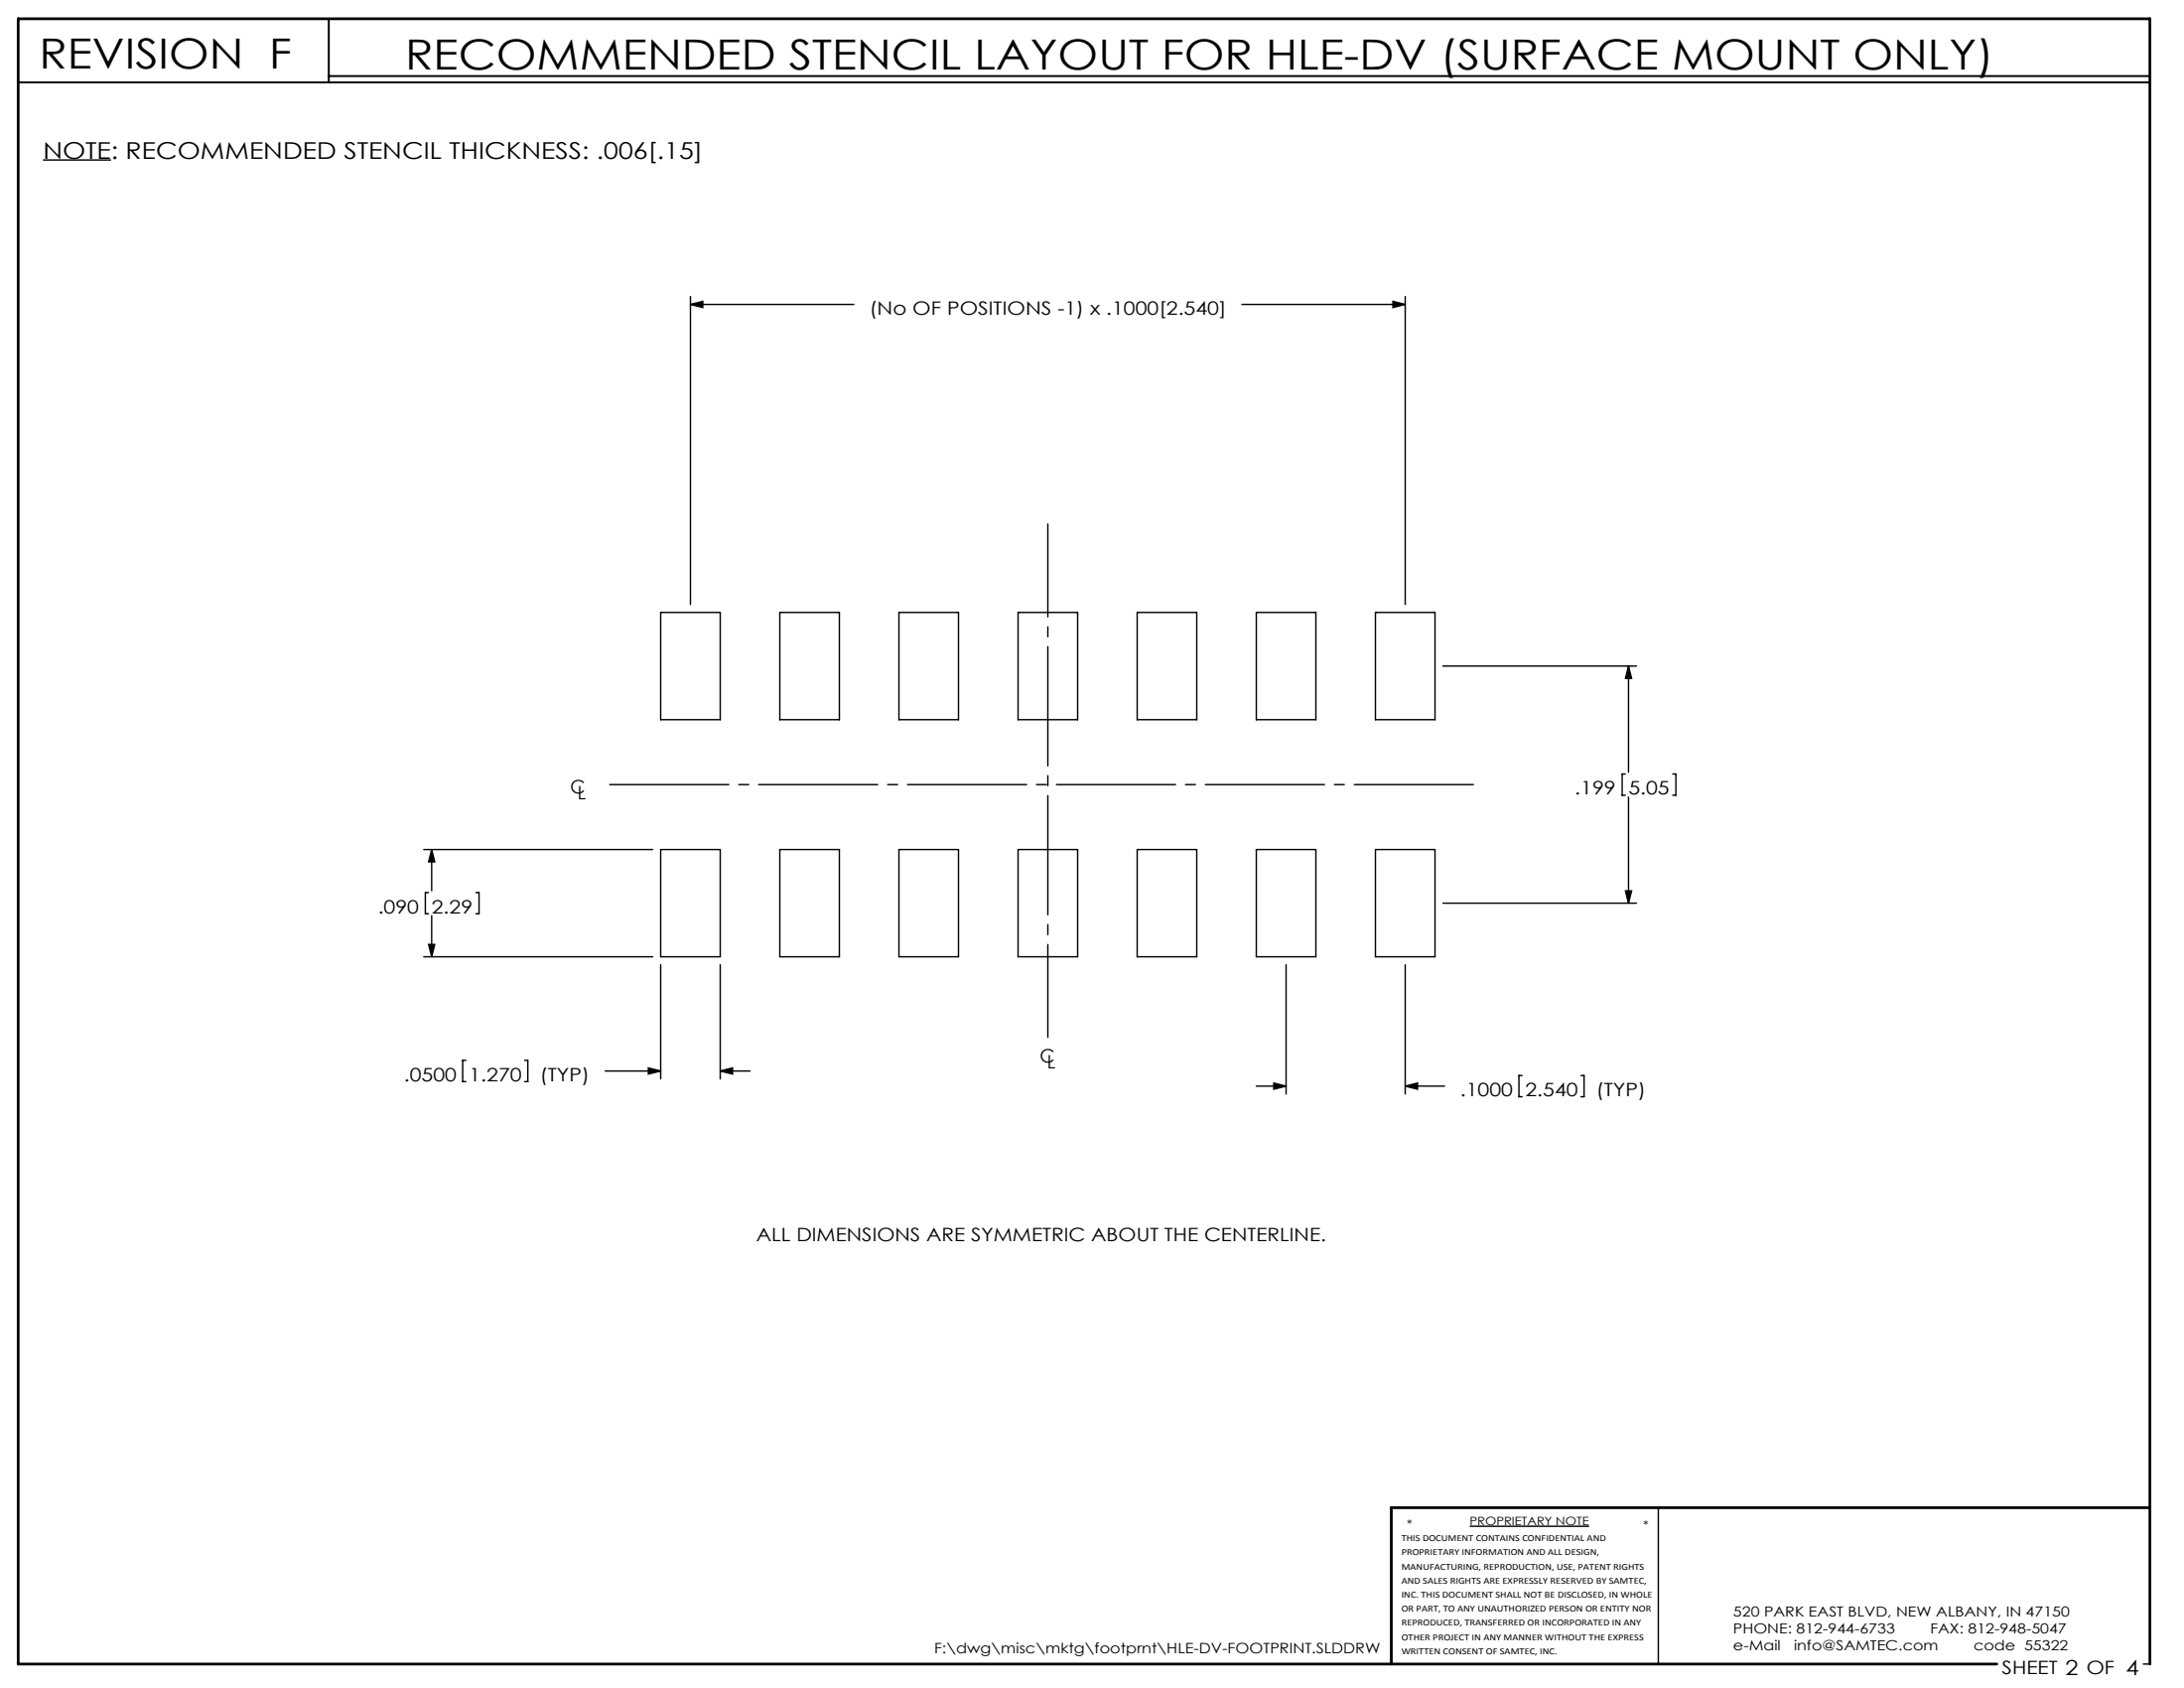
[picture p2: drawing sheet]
<svg xmlns="http://www.w3.org/2000/svg" width="279mm" height="216mm" viewBox="0 0 279 216" stroke-linecap="round" stroke-linejoin="round" font-family="sans-serif">
<g fill="none" stroke="#000" stroke-width=".18">
<path d="M5.5 20.5h8.7M88.3 38.9l1.6-.4v.8zM88.3 37.9v39.4M88.3 38.9h20.9M158.9 38.9h20.9M178.2 38.5l1.6 .4-1.6 .4zM179.8 37.9v39.4M84.5 78.3h7.6v13.7h-7.6zM99.8 78.3h7.6v13.7h-7.6zM115 78.3h7.6v13.7h-7.6zM130.2 78.3h7.7v13.7h-7.7zM145.5 78.3h7.6v13.7h-7.6z"/>
<path d="M160.7 78.3h7.6v13.7h-7.6zM176 78.3h7.6v13.7h-7.6zM184.6 85.2h24.8M207.9 99h-.4v2.7h.4M208.3 85.2l.4 1.6h-.8zM208.3 85.2v13.6M214 99h.4v2.7h-.4M54.2 108.7h29.3M54.8 114.2h-.4v2.7h.4M55.2 108.7l.4 1.5h-.8zM55.2 108.7v5.2M55.2 117.1v5.3"/>
<path d="M60.9 114.2h.4v2.7h-.4M84.5 108.7h7.6v13.7h-7.6zM99.8 108.7h7.6v13.7h-7.6zM115 108.7h7.6v13.7h-7.6zM130.2 108.7h7.7v13.7h-7.7zM145.5 108.7h7.6v13.7h-7.6zM160.7 108.7h7.6v13.7h-7.6zM176 108.7h7.6v13.7h-7.6zM184.6 115.5h24.8M207.9 113.9h.8l-.4 1.6zM208.3 102v13.5M54.2 122.4h29.3"/>
<path d="M54.8 120.8h.8l-.4 1.6zM59.6 135.6h-.4v2.7h.4M67.1 135.6h.4v2.7h-.4M77.4 137h7.1M82.9 136.6l1.6 .4-1.6 .4zM84.5 123.4v14.6M92.1 137l1.6-.4v.8zM92.1 123.4v14.6M92.1 137h3.9M160.7 138.9h3.8M163 138.5l1.5 .4-1.5 .4zM164.5 123.4v16.5"/>
<path d="M179.8 138.9l1.5-.4v.8zM179.8 123.4v16.5M179.8 138.9h5M194.7 137.6h-.4v2.7h.4M202.2 137.6h.5v2.7h-.5M188 195.2h15.3M212.2 192.8v20M274.2 212.8h.8"/>
</g>
<path d="M2.3 10.5h272.7M42.1 2.4v8.1M42.1 9.7h232.9" fill="none" stroke="#000" stroke-width=".25"/>
<path d="M275 192.8h-97v20M255.5 212.8h-253.2v-210.4h272.7v210.4" fill="none" stroke="#000" stroke-width=".35"/>
<path d="M76.7 100.4h113" fill="none" stroke="#000" stroke-width=".18" stroke-dasharray="15.2 1.3 1.3 1.3" stroke-dashoffset="-1.3"/>
<path d="M134.1 67v65.7" fill="none" stroke="#000" stroke-width=".18" stroke-dasharray="15.2 1.3 1.3 1.3" stroke-dashoffset="3.4"/>
<g fill="#000">
<path d="M178.2 38.5l1.6 .4-1.6 .4zM88.3 38.9l1.6-.4v.8zM208.3 85.2l.4 1.6h-.8zM207.9 113.9h.8l-.4 1.6zM163 138.5l1.5 .4-1.5 .4zM179.8 138.9l1.5-.4v.8z"/>
<path d="M82.9 136.6l1.6 .4-1.6 .4zM92.1 137l1.6-.4v.8zM55.2 108.7l.4 1.5h-.8zM54.8 120.8h.8l-.4 1.6z"/>
</g>
<g font-size="5.3">
<text x="5" y="8.8">REVISION F</text>
<text x="51.8" y="8.9">RECOMMENDED STENCIL LAYOUT FOR HLE-DV (SURFACE MOUNT ONLY)</text>
</g>
<text font-size="3" x="5.5" y="20.3">NOTE: RECOMMENDED STENCIL THICKNESS: .006[.15]</text>
<g font-size="2.4">
<text x="111.2" y="40.2">(No OF POSITIONS -1) x .1000[2.540]</text>
<text x="73" y="101.5">C</text>
<text x="201.5" y="101.6">.199</text>
<text x="208.3" y="101.6">5.05</text>
<text x="73.9" y="102.2">L</text>
<text x="48.4" y="116.8">.090</text>
<text x="55.2" y="116.8">2.29</text>
<text x="133" y="135.9">C</text>
<text x="134" y="136.7">L</text>
<text x="51.7" y="138.2">.0500</text>
<text x="60" y="138.2">1.270</text>
<text x="69.1" y="138.2">(TYP)</text>
<text x="186.8" y="140.2">.1000</text>
<text x="195.1" y="140.2">2.540</text>
<text x="204.2" y="140.2">(TYP)</text>
<text x="96.8" y="158.7">ALL DIMENSIONS ARE SYMMETRIC ABOUT THE CENTERLINE.</text>
<text x="256.1" y="214.1">SHEET 2 OF 4</text>
</g>
<g font-size="1.8">
<text x="221.7" y="206.8">520 PARK EAST BLVD, NEW ALBANY, IN 47150</text>
<text x="221.7" y="208.9">PHONE: 812-944-6733</text>
<text x="246.9" y="208.9">FAX: 812-948-5047</text>
<text x="119.5" y="211.5">F:\dwg\misc\mktg\footprnt\HLE-DV-FOOTPRINT.SLDDRW</text>
<text x="221.7" y="211.1">e-Mail</text>
<text x="229.5" y="211.1">info@SAMTEC.com</text>
<text x="252.5" y="211.1">code 55322</text>
</g>
<g font-size="1.5">
<text x="180" y="195.5">*</text>
<text x="188" y="195.1">PROPRIETARY NOTE</text>
<text x="210.2" y="195.5">*</text>
</g>
<g font-size="1.2">
<text x="179.3" y="197.1">THIS DOCUMENT CONTAINS CONFIDENTIAL AND</text>
<text x="179.3" y="198.9">PROPRIETARY INFORMATION AND ALL DESIGN,</text>
<text x="179.3" y="200.7">MANUFACTURING, REPRODUCTION, USE, PATENT RIGHTS</text>
<text x="179.3" y="202.5">AND SALES RIGHTS ARE EXPRESSLY RESERVED BY SAMTEC,</text>
<text x="179.3" y="204.3">INC. THIS DOCUMENT SHALL NOT BE DISCLOSED, IN WHOLE</text>
<text x="179.3" y="206.1">OR PART, TO ANY UNAUTHORIZED PERSON OR ENTITY NOR</text>
<text x="179.3" y="207.9">REPRODUCED, TRANSFERRED OR INCORPORATED IN ANY</text>
<text x="179.3" y="209.8">OTHER PROJECT IN ANY MANNER WITHOUT THE EXPRESS</text>
<text x="179.3" y="211.6">WRITTEN CONSENT OF SAMTEC, INC.</text>
</g>
</svg>
